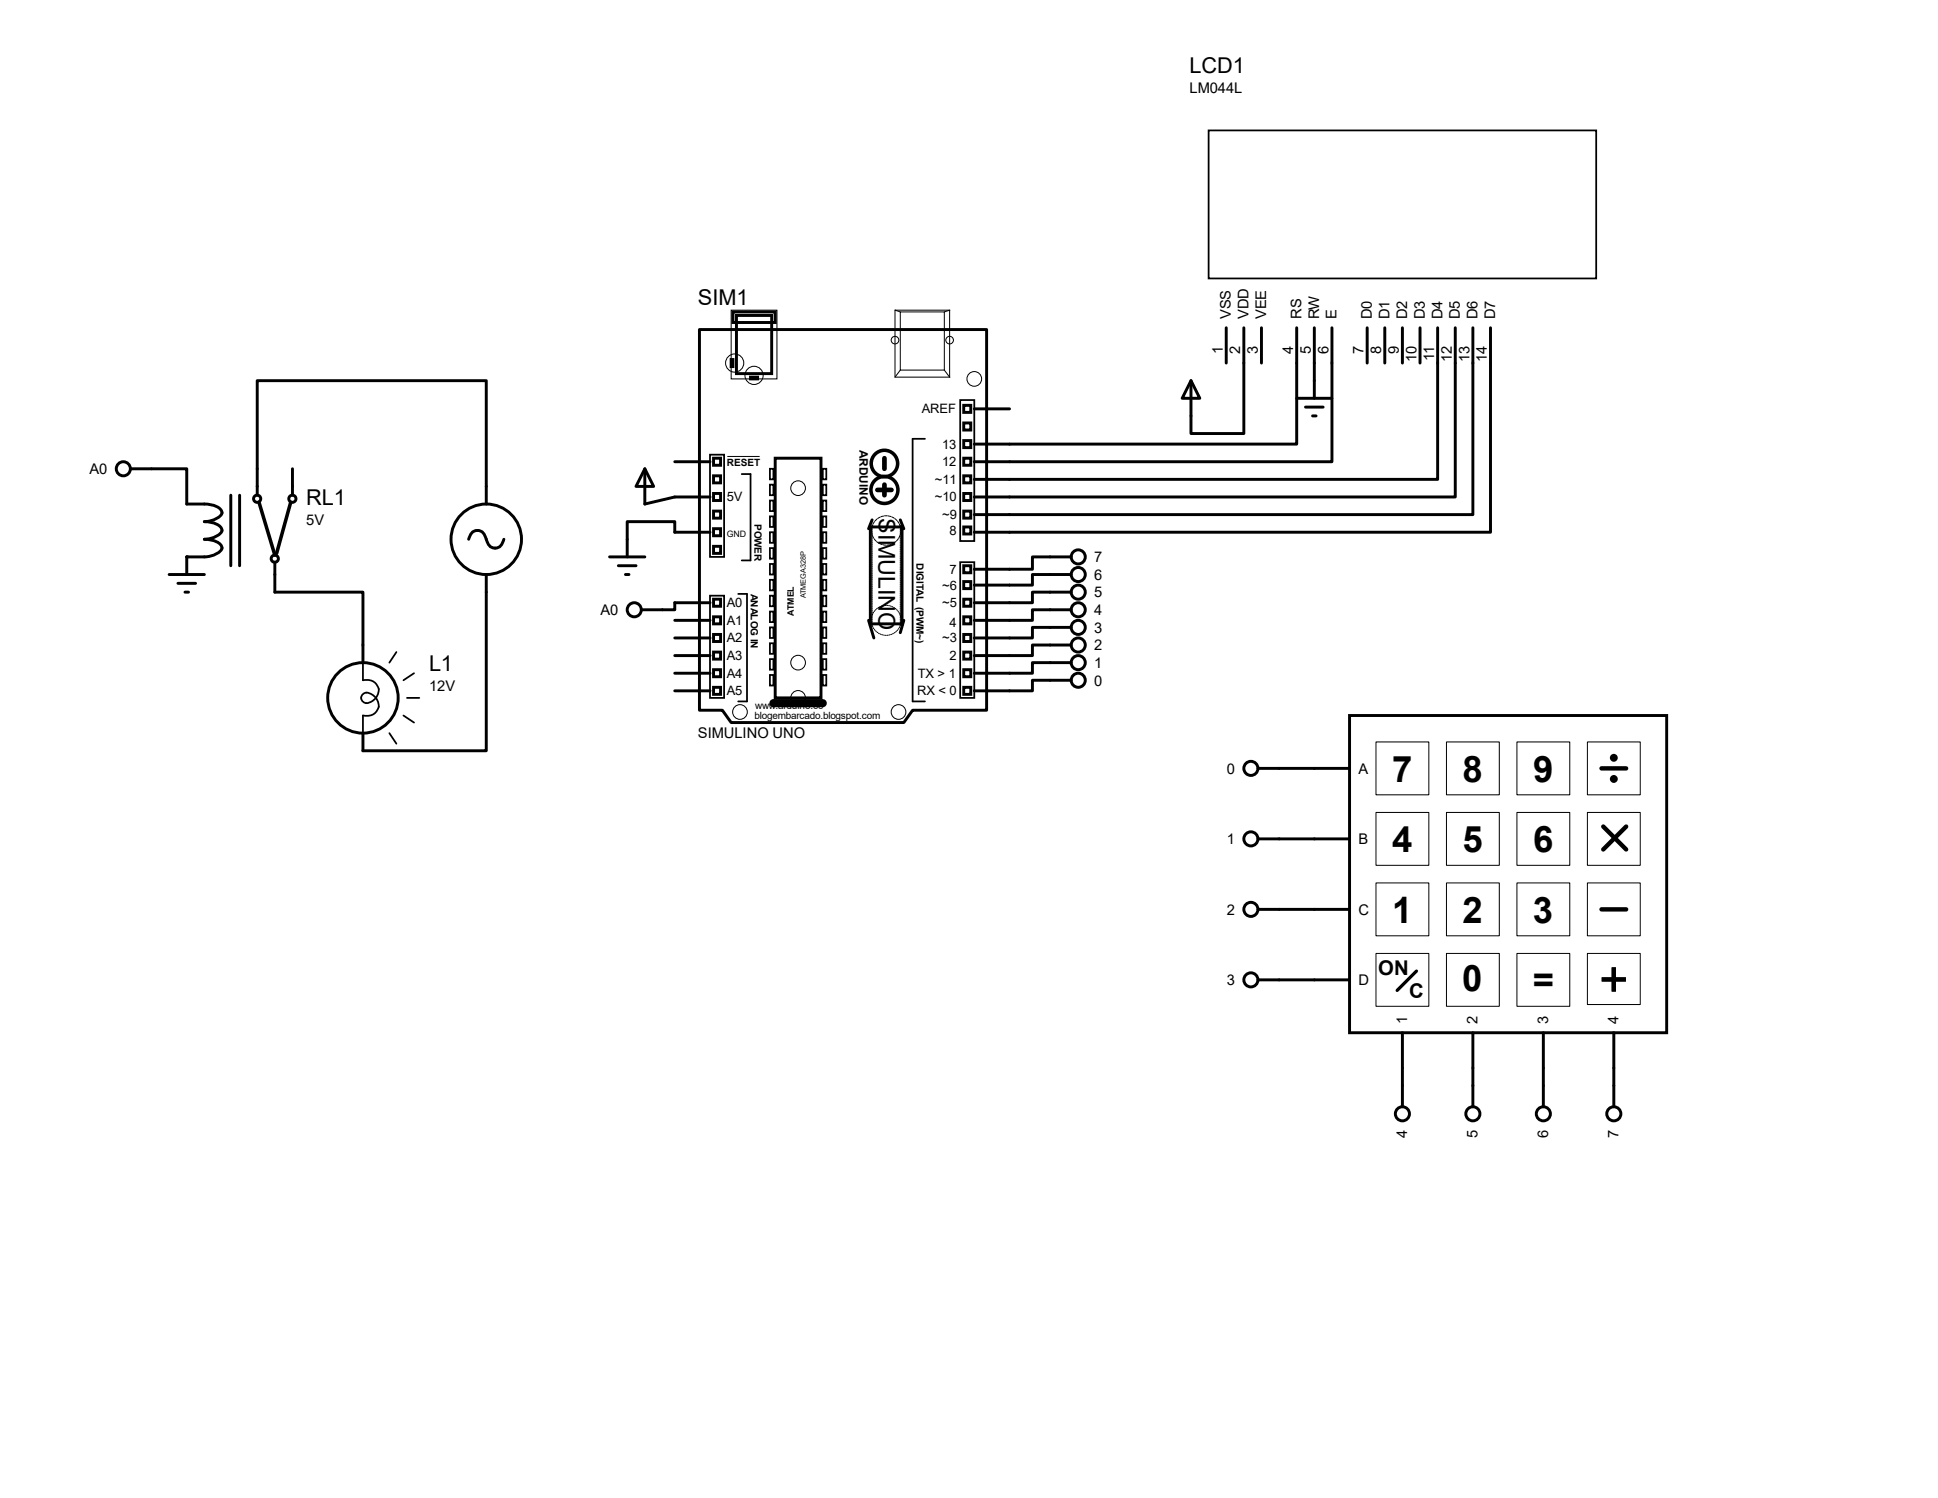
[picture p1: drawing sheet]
<svg xmlns="http://www.w3.org/2000/svg" width="279mm" height="216mm" viewBox="0 0 279 216" stroke-linecap="round" stroke-linejoin="round" font-family="sans-serif">
<g fill="none" stroke="#000" stroke-width=".42">
<path d="M100.8 47.5h41.4v54.9h-10.6l-1.3 1.7h-24.9l-1.3-1.7h-3.3zM105.4 51.8h.3v1h-.3zM105.7 45h6.1v1.5h-6.1zM106.2 45.5h5.1v8.3h-5.1zM108.2 54.4h1v.2h-1zM138.9 58.4h1.1v1h-1.1zM140.5 58.9h5M171.7 54.9l1.3 2.5h-2.6zM176.8 47.2v5.1M179.3 47.2v15.3h-7.6v-7.6M181.9 47.2v5.1M186.9 47.2v16.8h-46.4"/>
<path d="M186.9 57.4h5.1M188.2 58.7h2.6M189.2 59.9h.5M189.5 47.2v10.2M192 47.2v19.3h-51.5M197.1 47.2v5.1M199.6 47.2v5.1M202.2 47.2v5.1M204.7 47.2v5.1M207.3 47.2v21.9h-66.8M209.8 47.2v24.4h-69.3M212.3 47.2v27h-71.8"/>
<path d="M214.9 47.2v29.5h-74.4M18.8 67.6h8.1v5a8.5 8.5 0 0 1 4.3 .4 .89 .89 0 0 1 .7 1.2 3.2 3.2 0 0 1-2.4 1 3.2 3.2 0 0 1 2.4 .9 .88 .88 0 0 1-.7 1.2l-1.1 .4h-.6a3.2 3.2 0 0 1 2.4 .9 .88 .88 0 0 1-.7 1.2l-1.1 .4-3.2 .1v2.5M33.3 71.4v10.1M34.5 71.4v10.1M37.1 71.4v-16.5h33v17.7M42.2 67.6v3.8M67.6 77.7a1.3 1.3 0 0 1 1.6-1.2 1.63 1.63 0 0 1 .9 1.2 1.3 1.3 0 0 0 1.7 1.2 1.63 1.63 0 0 0 .8-1.2M93 67.6l1.2 2.5h-2.5zM93 67.6v5l4.3-1h5.1M97.3 66.5h5.1M102.4 76.7h-5.1v-1.5h-6.9v5.1M102.9 66h1v1.1h-1z"/>
<path d="M102.9 68.6h1v1h-1zM102.9 71.1h1v1h-1zM102.9 73.7h1v1h-1zM102.9 76.2h1v1h-1zM102.9 78.7h1v1.1h-1zM111.8 66h6.6v34.6h-6.6zM125.5 75.9h4.5v14h-4.5zM125.7 74.9l-.5 1.3M129.8 74.9l.5 1.3M138.9 63.5h1.1v1h-1.1zM138.9 66h1.1v1.1h-1.1zM138.9 68.6h1.1v1h-1.1z"/>
<path d="M138.9 71.1h1.1v1h-1.1zM138.9 73.7h1.1v1h-1.1zM138.9 75.9h1.1v1.1h-1.1zM138.9 61h1.1v1h-1.1zM24.4 82.8h5.1M25.7 84.1h2.5M26.7 85.3h.5M39.6 81v4.3h12.7v10.2M70.1 82.8v25.4h-17.8v-2.5M87.9 80.3h5.1M89.2 81.5h2.5M90.2 82.8h.5"/>
<path d="M97.3 99.6h5.1M97.3 97h5.1M97.3 94.5h5.1M97.3 91.9h5.1M97.3 89.4h5.1M102.4 86.9h-5.1v1h-4.8M102.9 86.4h1v1h-1zM102.9 88.9h1v1h-1zM102.9 91.4h1v1.1h-1zM102.9 94h1v1h-1zM102.9 96.5h1v1h-1zM102.9 99.1h1v1h-1z"/>
<path d="M125.2 89.4l.8 2.5M130.3 89.4l-.5 1.8M138.9 81.5h1.1v1h-1.1zM138.9 83.8h1.1v1h-1.1zM138.9 86.4h1.1v1h-1.1zM138.9 88.9h1.1v1h-1.1zM138.9 91.4h1.1v1.1h-1.1zM138.9 94h1.1v1h-1.1zM138.9 96.5h1.1v1h-1.1zM138.9 99.1h1.1v1h-1.1zM154.4 80.3h-5.6v1.7h-8.3M154.4 82.8h-5.6v1.5h-8.3"/>
<path d="M154.4 85.3h-5.6v1.6h-8.3M154.4 87.9h-5.6v1.5h-8.3M154.4 90.4h-5.6v1.5h-8.3M154.4 93h-5.6v1.5h-8.3M154.4 95.5h-5.6v1.5h-8.3M154.4 98h-5.6v1.6h-8.3M181.4 110.7h13.2M194.6 103.1h45.7v45.7h-45.7zM181.4 120.9h13.2M181.4 131.1h13.2M181.4 141.2h13.2M202.2 148.8v10.7"/>
<path d="M212.3 148.8v10.7M222.5 148.8v10.7M232.7 148.8v10.7"/>
<circle cx="17.8" cy="67.6" r="1.02"/>
<circle cx="37.1" cy="71.9" r=".52"/>
<circle cx="42.2" cy="71.9" r=".52"/>
<circle cx="70.1" cy="77.7" r="5.1"/>
<circle cx="39.6" cy="80.5" r=".52"/>
<circle cx="91.4" cy="87.9" r="1.02"/>
<circle cx="155.4" cy="85.3" r="1.02"/>
<circle cx="155.4" cy="98" r="1.02"/>
<circle cx="155.4" cy="82.8" r="1.02"/>
<circle cx="155.4" cy="95.5" r="1.02"/>
<circle cx="155.4" cy="80.3" r="1.02"/>
<circle cx="155.4" cy="87.9" r="1.02"/>
<circle cx="155.4" cy="90.4" r="1.02"/>
<circle cx="155.4" cy="93" r="1.02"/>
<circle cx="52.3" cy="100.6" r="5.1"/>
<circle cx="180.3" cy="110.7" r="1.02"/>
<circle cx="180.3" cy="120.9" r="1.02"/>
<circle cx="180.3" cy="131.1" r="1.02"/>
<circle cx="180.3" cy="141.2" r="1.02"/>
<circle cx="202.2" cy="160.5" r="1.02"/>
<circle cx="212.3" cy="160.5" r="1.02"/>
<circle cx="222.5" cy="160.5" r="1.02"/>
<circle cx="232.7" cy="160.5" r="1.02"/>
</g>
<circle cx="26.9" cy="80.3" r=".21" fill="#000"/>
<g fill="none" stroke="#000" stroke-width=".25">
<path d="M174.2 18.8h55.9v21.3h-55.9zM138.4 57.7h2.1v20.3h-2.1zM102.4 65.5h2v14.8h-2zM106.9 68.3h1.3v12.5h-1.3M111 67.6h.5v1.5h-.5zM111 69.8h.5v1.6h-.5zM111 72.1h.5v1.6h-.5zM111 74.4h.5v1.5h-.5zM111 76.7h.5v1.5h-.5zM111 79h.5v1.5h-.5zM118.6 67.6h.5v1.5h-.5zM118.6 69.8h.5v1.6h-.5z"/>
<path d="M118.6 72.1h.5v1.6h-.5zM118.6 74.4h.5v1.5h-.5zM118.6 76.7h.5v1.5h-.5zM118.6 79h.5v1.5h-.5zM133.3 63.2h-1.7v37.9h1.7M52.3 95.5v2.5a1.66 1.66 0 0 1 2.2 1 1.66 1.66 0 0 1-1 2.1 .8 .8 0 0 1-1.2 0 .8 .8 0 0 1 .3-1.2 1.86 1.86 0 0 1 2 2 1.76 1.76 0 0 1-2.3 1.2v2.6M57.1 94l-1 1.5M59.7 97l-1.5 1M102.4 85.9h2v14.7h-2zM106.4 85.6h1.3v15.5h-1.3M111 81.3h.5v1.5h-.5zM111 83.6h.5v1.5h-.5z"/>
<path d="M111 85.9h.5v1.5h-.5zM111 88.1h.5v1.6h-.5zM111 90.4h.5v1.5h-.5zM111 92.7h.5v1.5h-.5zM111 95h.5v1.5h-.5zM111 97.3h.5v1.5h-.5zM118.6 81.3h.5v1.5h-.5zM118.6 83.6h.5v1.5h-.5zM118.6 85.9h.5v1.5h-.5zM118.6 88.1h.5v1.6h-.5zM118.6 90.4h.5v1.5h-.5zM118.6 92.7h.5v1.5h-.5z"/>
<path d="M118.6 95h.5v1.5h-.5zM118.6 97.3h.5v1.5h-.5zM138.4 81h2.1v19.6h-2.1zM56.1 105.7l1 1.5M58.2 103.1l1.5 1M58.7 100.6h1.8"/>
</g>
<circle cx="127.8" cy="76.5" r="2.12" fill="none" stroke="#000" stroke-width=".14" stroke-dasharray=".4 .1"/>
<g fill="none" stroke="#000" stroke-width=".14">
<path d="M105.4 44.7h6.6v9.9h-6.6zM129 44.7h7.9v9.7h-7.9zM129.1 44.7l.7 .3M129.8 45h6.3v8.3h-6.3zM129.8 53.3l-.8 1.1M136.1 53.3l.8 1.1M136.9 44.7l-.8 .3M104.9 65.8h4.6M125.8 75.7l-.1 14.5M129.8 75.7v14.5M198.4 106.9h7.6v7.7h-7.6zM198.4 117.1h7.6v7.6h-7.6z"/>
<path d="M208.5 106.9h7.7v7.7h-7.7zM208.5 117.1h7.7v7.6h-7.7zM218.7 106.9h7.6v7.7h-7.6zM218.7 117.1h7.6v7.6h-7.6zM228.9 106.9h7.6v7.7h-7.6zM228.9 117.1h7.6v7.6h-7.6zM198.4 127.3h7.6v7.6h-7.6zM198.4 137.4h7.6v7.6h-7.6zM208.5 127.3h7.7v7.6h-7.7zM208.5 137.4h7.7v7.6h-7.7zM218.7 127.3h7.6v7.6h-7.6zM218.7 137.4h7.6v7.6h-7.6z"/>
<path d="M228.9 127.3h7.6v7.6h-7.6zM228.9 137.4h7.6v7.4h-7.6z"/>
<circle cx="105.9" cy="52.3" r="1.31"/>
<circle cx="108.7" cy="54.1" r="1.31"/>
<circle cx="129" cy="49" r=".55"/>
<circle cx="136.9" cy="49" r=".55"/>
<circle cx="140.5" cy="54.6" r="1.06"/>
<circle cx="115.1" cy="70.4" r="1.06"/>
<circle cx="115.1" cy="95.5" r="1.06"/>
<circle cx="127.8" cy="89.4" r="2.16"/>
<circle cx="106.7" cy="102.6" r="1.06"/>
<circle cx="115.1" cy="100.6" r="1.06"/>
<circle cx="129.5" cy="102.6" r="1.06"/>
</g>
<g fill="none" stroke="#000" stroke-width=".51">
<path d="M37.3 72.4l2.3 7.6M41.9 72.4l-2 7.4"/>
<circle cx="127.5" cy="70.6" r="1.95"/>
<circle cx="127.5" cy="66.8" r="1.91"/>
</g>
<path d="M126.5 70.6h2M127.5 66v1.6M127.5 69.8v1.6" fill="none" stroke="#000" stroke-width=".68"/>
<path d="M111.5 101.3h7.1" fill="none" stroke="#000" stroke-width="1.2"/>
<g fill="none" stroke="#000" stroke-width=".64">
<path d="M230.9 110.7h3.5M231.1 119.1l3.3 3.3M234.4 119.1l-3.3 3.3M230.9 131.1h3.5"/>
<circle cx="232.7" cy="109.2" r=".25"/>
<circle cx="232.7" cy="112.3" r=".25"/>
</g>
<path d="M204.2 140l-2.8 2.7" fill="none" stroke="#000" stroke-width=".47"/>
<text font-size="7.4" x="230.5" y="143.8">+</text>
<g font-size="5.3">
<text x="200.7" y="112.7">7</text>
<text x="210.9" y="112.7">8</text>
<text x="221" y="112.7">9</text>
<text x="200.7" y="122.9">4</text>
<text x="210.9" y="122.9">5</text>
<text x="221" y="122.9">6</text>
<text x="200.7" y="133">1</text>
<text x="210.9" y="133">2</text>
<text x="221" y="133">3</text>
<text x="210.8" y="142.8">0</text>
<text x="221" y="143.2">=</text>
</g>
<text font-size="3.3" x="126.7" y="74.7" transform="rotate(90 126.7 74.7)">SIMULINO</text>
<g font-size="3.1">
<text x="171.5" y="10.5">LCD1</text>
<text x="100.6" y="43.9">SIM1</text>
<text x="44.2" y="72.7">RL1</text>
<text x="61.8" y="96.7">L1</text>
</g>
<g font-size="2.9">
<text x="198.7" y="140.5">ON</text>
<text x="203.2" y="143.8">C</text>
</g>
<g font-size="2.1">
<text x="171.5" y="13.4">LM044L</text>
<text x="177.5" y="46" transform="rotate(-90 177.5 46)">VSS</text>
<text x="180" y="46" transform="rotate(-90 180 46)">VDD</text>
<text x="182.5" y="46" transform="rotate(-90 182.5 46)">VEE</text>
<text x="187.6" y="46" transform="rotate(-90 187.6 46)">RS</text>
<text x="190.2" y="46" transform="rotate(-90 190.2 46)">RW</text>
<text x="192.7" y="46" transform="rotate(-90 192.7 46)">E</text>
<text x="197.8" y="46" transform="rotate(-90 197.8 46)">D0</text>
<text x="200.3" y="46" transform="rotate(-90 200.3 46)">D1</text>
<text x="202.9" y="46" transform="rotate(-90 202.9 46)">D2</text>
<text x="205.4" y="46" transform="rotate(-90 205.4 46)">D3</text>
<text x="207.9" y="46" transform="rotate(-90 207.9 46)">D4</text>
<text x="210.5" y="46" transform="rotate(-90 210.5 46)">D5</text>
<text x="213" y="46" transform="rotate(-90 213 46)">D6</text>
<text x="215.6" y="46" transform="rotate(-90 215.6 46)">D7</text>
<text x="176.3" y="51" transform="rotate(-90 176.3 51)">1</text>
<text x="178.8" y="51" transform="rotate(-90 178.8 51)">2</text>
<text x="181.4" y="51" transform="rotate(-90 181.4 51)">3</text>
<text x="186.4" y="51" transform="rotate(-90 186.4 51)">4</text>
<text x="189" y="51" transform="rotate(-90 189 51)">5</text>
<text x="191.5" y="51" transform="rotate(-90 191.5 51)">6</text>
<text x="196.6" y="51" transform="rotate(-90 196.6 51)">7</text>
<text x="199.1" y="51" transform="rotate(-90 199.1 51)">8</text>
<text x="201.7" y="51" transform="rotate(-90 201.7 51)">9</text>
<text x="204.2" y="52.1" transform="rotate(-90 204.2 52.1)">10</text>
<text x="206.8" y="52" transform="rotate(-90 206.8 52)">11</text>
<text x="209.3" y="52.1" transform="rotate(-90 209.3 52.1)">12</text>
<text x="211.8" y="52.1" transform="rotate(-90 211.8 52.1)">13</text>
<text x="214.4" y="52.1" transform="rotate(-90 214.4 52.1)">14</text>
<text x="12.9" y="68.3">A0</text>
<text x="44.2" y="75.6">5V</text>
<text x="157.7" y="81">7</text>
<text x="157.7" y="83.6">6</text>
<text x="86.6" y="88.6">A0</text>
<text x="157.7" y="86.1">5</text>
<text x="157.7" y="88.6">4</text>
<text x="157.7" y="91.2">3</text>
<text x="157.7" y="93.7">2</text>
<text x="61.8" y="99.6">12V</text>
<text x="157.7" y="96.3">1</text>
<text x="157.7" y="98.8">0</text>
<text x="100.6" y="106.3">SIMULINO UNO</text>
<text x="176.9" y="111.5">0</text>
<text x="195.8" y="111.5">A</text>
<text x="176.9" y="121.7">1</text>
<text x="195.8" y="121.7">B</text>
<text x="176.9" y="131.8">2</text>
<text x="195.8" y="131.8">C</text>
<text x="176.9" y="142">3</text>
<text x="195.8" y="142">D</text>
<text x="202.9" y="147.6" transform="rotate(-90 202.9 147.6)">1</text>
<text x="213" y="147.6" transform="rotate(-90 213 147.6)">2</text>
<text x="223.2" y="147.6" transform="rotate(-90 223.2 147.6)">3</text>
<text x="233.3" y="147.6" transform="rotate(-90 233.3 147.6)">4</text>
<text x="202.9" y="164" transform="rotate(-90 202.9 164)">4</text>
<text x="213" y="164" transform="rotate(-90 213 164)">5</text>
<text x="223.2" y="164" transform="rotate(-90 223.2 164)">6</text>
<text x="233.3" y="164" transform="rotate(-90 233.3 164)">7</text>
</g>
<g font-size="1.9">
<text x="132.9" y="59.6">AREF</text>
<text x="135.8" y="64.6">13</text>
<text x="134.8" y="69.7">~11</text>
<text x="135.8" y="67.2">12</text>
<text x="104.8" y="72.3">5V</text>
<text x="134.8" y="72.3">~10</text>
<text x="135.8" y="74.8">~9</text>
<text x="136.9" y="77.1">8</text>
<text x="136.9" y="82.7">7</text>
<text x="104.8" y="87.5">A0</text>
<text x="135.8" y="85">~6</text>
<text x="135.8" y="87.5">~5</text>
<text x="104.8" y="90">A1</text>
<text x="104.8" y="92.6">A2</text>
<text x="104.8" y="95.1">A3</text>
<text x="135.8" y="92.6">~3</text>
<text x="136.9" y="90.3">4</text>
<text x="136.9" y="95.1">2</text>
<text x="104.8" y="97.7">A4</text>
<text x="104.8" y="100.2">A5</text>
<text x="132.2" y="100.2">RX &lt; 0</text>
<text x="132.3" y="97.7">TX &gt; 1</text>
</g>
<text font-size="1.7" x="123.9" y="64.9" transform="rotate(90 123.9 64.9)">ARDUINO</text>
<g font-size="1.4">
<text x="104.8" y="67.1">RESET</text>
<text x="108.8" y="75.5" transform="rotate(90 108.8 75.5)">POWER</text>
<text x="132.1" y="81.2" transform="rotate(90 132.1 81.2)">DIGITAL (PWM~)</text>
<text x="108.2" y="85.6" transform="rotate(90 108.2 85.6)">ANALOG IN</text>
<text x="108.8" y="103.7">blogembarcado.blogspot.com</text>
<text x="108.9" y="102.2">www.arduino.cc</text>
</g>
<g font-size="1.3">
<text x="104.8" y="77.4">GND</text>
<text x="114.5" y="88.7" transform="rotate(-90 114.5 88.7)">ATMEL</text>
</g>
<text font-size="1.1" x="116.2" y="86.2" transform="rotate(-90 116.2 86.2)">ATMEGA328P</text>
</svg>
